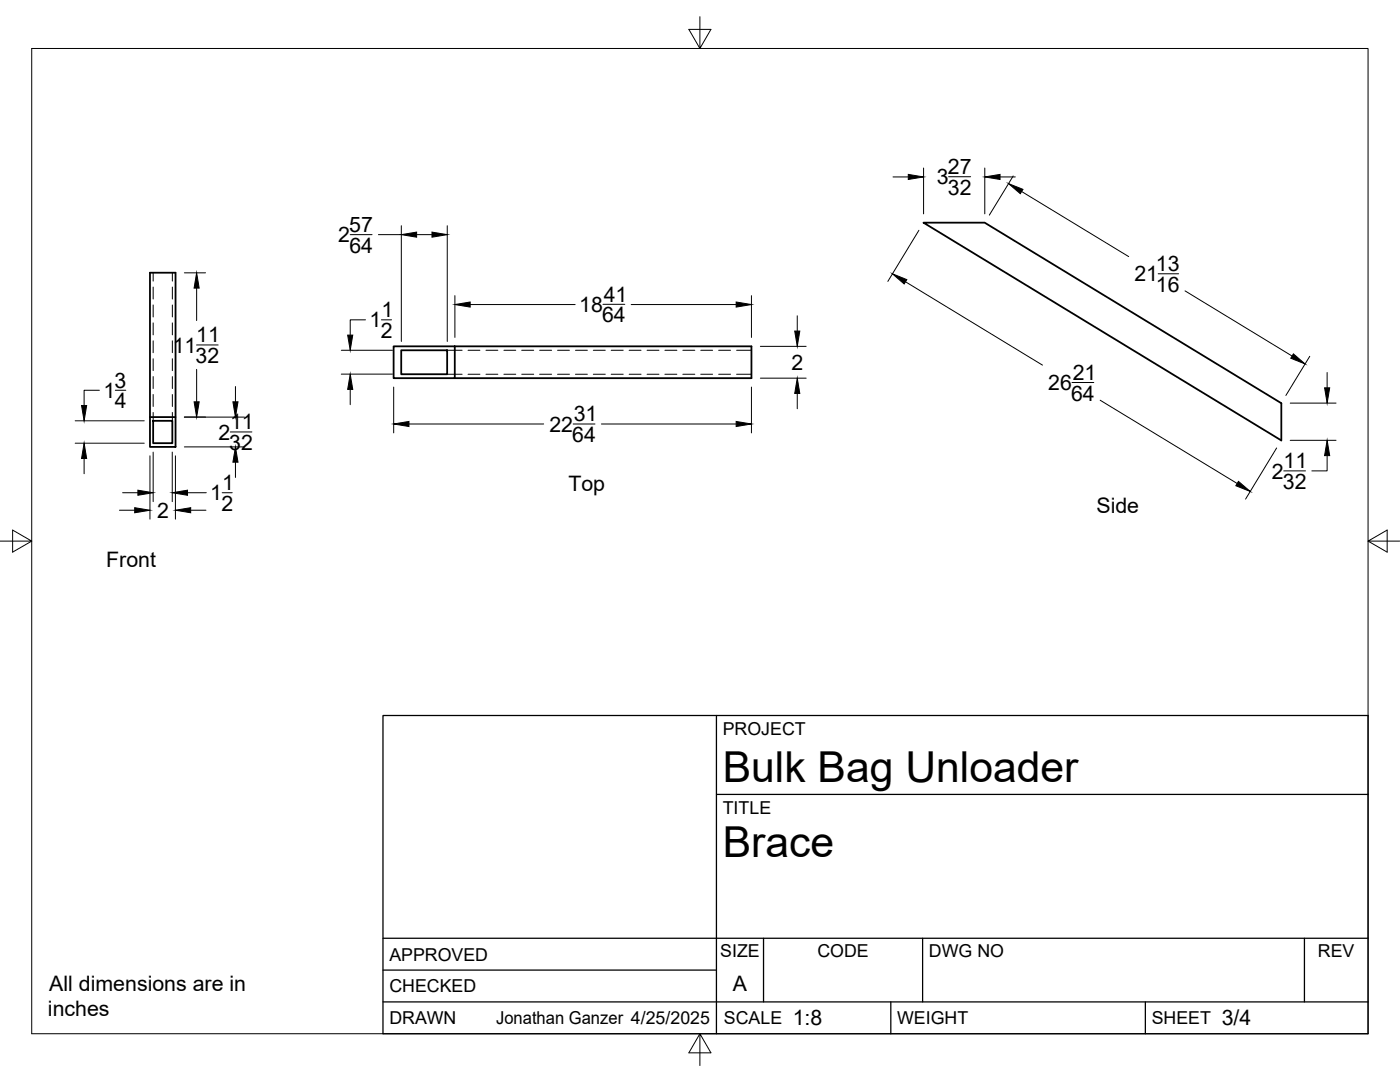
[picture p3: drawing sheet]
<svg xmlns="http://www.w3.org/2000/svg" width="279mm" height="216mm" viewBox="0 0 279 216" stroke-linecap="round" stroke-linejoin="round" font-family="sans-serif">
<!-- layer: Visible -->
<path d="M184.3 44.4h12.2l59.2 36.1v7.4zM78.5 69.1h12.3v6.4h-12.3zM80.1 69.9h9.1v4.8h-9.1zM90.8 69.1h59.2v6.4h-59.2M29.9 83.2h5.1v6h-5.1zM29.9 83.2v-28.8h5.1v28.8M30.6 84h3.8v4.4h-3.8z" fill="none" stroke="#000" stroke-width=".36"/>
<!-- layer: Hidden -->
<g fill="none" stroke="#000" stroke-width=".2">
<path d="M30.6 54.4v1.7M30.6 57.3v2.4M34.4 54.4v1.7M34.4 57.3v2.4M30.6 60.9v2.3M30.6 64.4v2.4M30.6 68v2.4M30.6 71.6v2.4M30.6 75.1v2.4M30.6 78.7v2.4M34.4 60.9v2.3M34.4 64.4v2.4"/>
<path d="M34.4 68v2.4M34.4 71.6v2.4M34.4 75.1v2.4M34.4 78.7v2.4M89.2 69.9h3M89.2 74.7h3M93.4 69.9h2.4M93.4 74.7h2.4M97 69.9h2.4M97 74.7h2.4M100.6 69.9h2.3M100.6 74.7h2.3"/>
<path d="M104.1 69.9h2.4M104.1 74.7h2.4M107.7 69.9h2.4M107.7 74.7h2.4M111.3 69.9h2.3M111.3 74.7h2.3M114.9 69.9h2.3M114.9 74.7h2.3M118.4 69.9h2.4M118.4 74.7h2.4M122 69.9h2.4M122 74.7h2.4"/>
<path d="M125.6 69.9h2.3M125.6 74.7h2.3M129.1 69.9h2.4M129.1 74.7h2.4M132.7 69.9h2.4M132.7 74.7h2.4M136.3 69.9h2.4M136.3 74.7h2.4M139.8 69.9h2.4M139.8 74.7h2.4M143.4 69.9h2.4M143.4 74.7h2.4"/>
<path d="M147 69.9h3M147 74.7h3M30.6 82.3v1.7M34.4 82.3v1.7"/>
</g>
<!-- layer: Border -->
<path d="M6.3 9.7h266.7v196.6h-266.7zM139.7 3.3v6.4l2.2-3.8h-4.4l2.2 3.8M0 108h6.3l-3.8-2.2v4.4l3.8-2.2M273 108l3.8 2.2v-4.4l-3.8 2.2h6.4M139.7 206.3l-2.2 3.8h4.4l-2.2-3.8v6.3" fill="none" stroke="#000" stroke-width=".2"/>
<!-- layer: Titleblock -->
<path d="M76.4 142.8h196.6v63.5h-196.6zM143 158.5h130M143 142.8v63.5M76.4 199.9h196.6M76.4 193.6h66.6M76.4 187.2h196.6M152.4 187.2v12.7M177.8 199.9v6.4M184.1 187.2v12.7M228.6 199.9v6.4M260.3 187.2v12.7" fill="none" stroke="#000" stroke-width=".25"/>
<!-- layer: FD_Dimensions -->
<g fill="none" stroke="#000" stroke-width=".2">
<path d="M178.2 35.3h3.1M184.3 33.5v9.2M189.3 35.3h4.4M196.5 33.5v9.2M199.6 35.3h3M202.2 35.1l-4.8 7.8M203.9 38.2l21.4 13M36.8 54.4h4.2M39.2 57.5v6.5M69.9 46.8h4.4M75.5 46.8h4.6M80.1 45v23.1"/>
<path d="M83.1 46.8h3.1M89.3 45v23.1M90.8 59v8.3M150 59v8.3M180.7 56.2l27.3 16.7M183.4 46l-6.2 10.2M231.1 54.6h4.1M236.5 58l21.4 13M19.8 77.9h-3v3M23 77.9h2.1M39.2 68.8h4.3M39.2 73.7v6.5"/>
<path d="M47 77.1v3.1M68.1 74.7h10.2M68.1 69.9h10.2M69.9 77.7v3.1M72.9 63.8h-3v3.1M76.1 63.8h2M78.6 77.2v9.2M93.8 60.8h21M120.3 60.7h4.4M126 60.8h20.9M150 77.2v9.2M151.7 69.1h9.2"/>
<path d="M151.7 75.5h9.2M159.1 63v3.1M159.1 78.5v3.1M213.9 76.3h4.4M219.6 79.9l27.3 16.6M261.4 71.1l-4.8 7.8M264.9 74.3v3.1M15 88.4h13.8M15 84h13.8M16.8 91.5v3M24.5 98.3h3M29.9 91v12.6"/>
<path d="M30.6 90.2v9.9M34.4 90.2v9.9M35 91v12.6M36.8 89.2h12M36.8 83.2h12M37.4 98.3h3.8M44.3 98.3h2.1M46 86.2h4.3M47 92.2v3.1M81.6 84.6h26.9M114.4 84.6h4.3M120 84.6h26.9"/>
<path d="M254.8 89.4l-6.2 10.2M256.2 94h4.3M257.5 80.4h9.1M257.5 87.9h9.1M264.9 90.9v3.1h-3.1M23.8 101.8h3.1M38.1 101.8h3"/>
</g>
<g fill="#000" stroke="#000" stroke-width=".2">
<path d="M181.3 34.8l3 .5-3 .5zM196.5 35.3l3.1-.5v1zM201.3 36.6l2.9 1.2-.6 .9zM39.2 54.4l.6 3.1h-1.1zM80.1 46.8l3-.5v1zM86.2 46.3l3.1 .5-3.1 .5zM178.1 54.6l2.9 1.2-.6 .9zM69.9 74.7l.5 3h-1zM69.4 66.9h1l-.5 3zM90.8 60.8l3-.5v1zM146.9 60.3l3.1 .5-3.1 .5zM158.6 66.1h1l-.5 3z"/>
<path d="M159.1 75.5l.5 3h-1zM258.1 70.6l2.4 2-2.9-1.1zM264.4 77.4h1l-.5 3zM16.8 88.4l.5 3.1h-1zM16.3 80.9h1l-.5 3.1zM27.5 97.8l3.1 .5-3.1 .5zM34.4 98.3l3-.5v1zM38.7 80.2h1.1l-.6 3zM47 89.2l.5 3h-1zM46.5 80.2h1l-.5 3zM78.6 84.6l3-.5v1zM146.9 84.1l3.1 .5-3.1 .5z"/>
<path d="M247.2 96.1l2.3 2-2.9-1.2zM264.9 87.9l.5 3h-1zM26.9 101.3l3 .5-3 .5zM35 101.8l3.1-.5v1z"/>
</g>
<g font-size="8.5">
<text x="144.3" y="156">Bulk Bag Unloader</text>
<text x="144.3" y="171">Brace</text>
</g>
<g font-size="4.3">
<text x="189.2" y="34.8">27</text>
<text x="186.9" y="36.8">3</text>
<text x="189.2" y="38.9">32</text>
<text x="69.7" y="46.3">57</text>
<text x="67.5" y="48.3">2</text>
<text x="69.7" y="50.4">64</text>
<text x="226.4" y="56.2">21</text>
<text x="230.7" y="54.1">13</text>
<text x="230.7" y="58.3">16</text>
<text x="73.7" y="65.3">1</text>
<text x="76.1" y="63.3">1</text>
<text x="115.6" y="62.3">18</text>
<text x="120.2" y="64.3">64</text>
<text x="120.5" y="60.2">41</text>
<text x="34.5" y="70.4">11</text>
<text x="39.2" y="68.3">11</text>
<text x="76" y="67.4">2</text>
<text x="22.9" y="77.4">3</text>
<text x="39" y="72.5">32</text>
<text x="158" y="73.8">2</text>
<text x="209.2" y="77.9">26</text>
<text x="214.1" y="75.8">21</text>
<text x="20.6" y="79.4">1</text>
<text x="22.9" y="81.4">4</text>
<text x="213.8" y="79.9">64</text>
<text x="43.6" y="87.7">2</text>
<text x="45.8" y="89.8">32</text>
<text x="45.9" y="85.7">11</text>
<text x="109.6" y="86.1">22</text>
<text x="114.2" y="88.2">64</text>
<text x="114.5" y="84.1">31</text>
<text x="253.8" y="95.5">2</text>
<text x="256.2" y="93.5">11</text>
<text x="42" y="99.8">1</text>
<text x="44.2" y="101.9">2</text>
<text x="44.3" y="97.8">1</text>
<text x="113.4" y="98">Top</text>
<text x="256" y="97.6">32</text>
<text x="31.3" y="103.3">2</text>
<text x="218.8" y="102.4">Side</text>
<text x="21.2" y="113.2">Front</text>
<text x="9.8" y="197.7">All dimensions are in</text>
<text x="146.3" y="197.7">A</text>
<text x="9.6" y="202.8">inches</text>
<text x="158.2" y="204.6">1:8</text>
<text x="243.8" y="204.6">3/4</text>
</g>
<g font-size="3.5">
<text x="144.3" y="146.6">PROJECT</text>
<text x="144.3" y="162.3">TITLE</text>
<text x="77.7" y="191.7">APPROVED</text>
<text x="143.7" y="191">SIZE</text>
<text x="163.1" y="191">CODE</text>
<text x="185.4" y="191">DWG NO</text>
<text x="263" y="191">REV</text>
<text x="77.7" y="198">CHECKED</text>
<text x="77.7" y="204.4">DRAWN</text>
<text x="99" y="204.4">Jonathan Ganzer 4/25/2025</text>
<text x="144.5" y="204.4">SCALE</text>
<text x="179" y="204.4">WEIGHT</text>
<text x="229.8" y="204.4">SHEET</text>
</g>
</svg>
